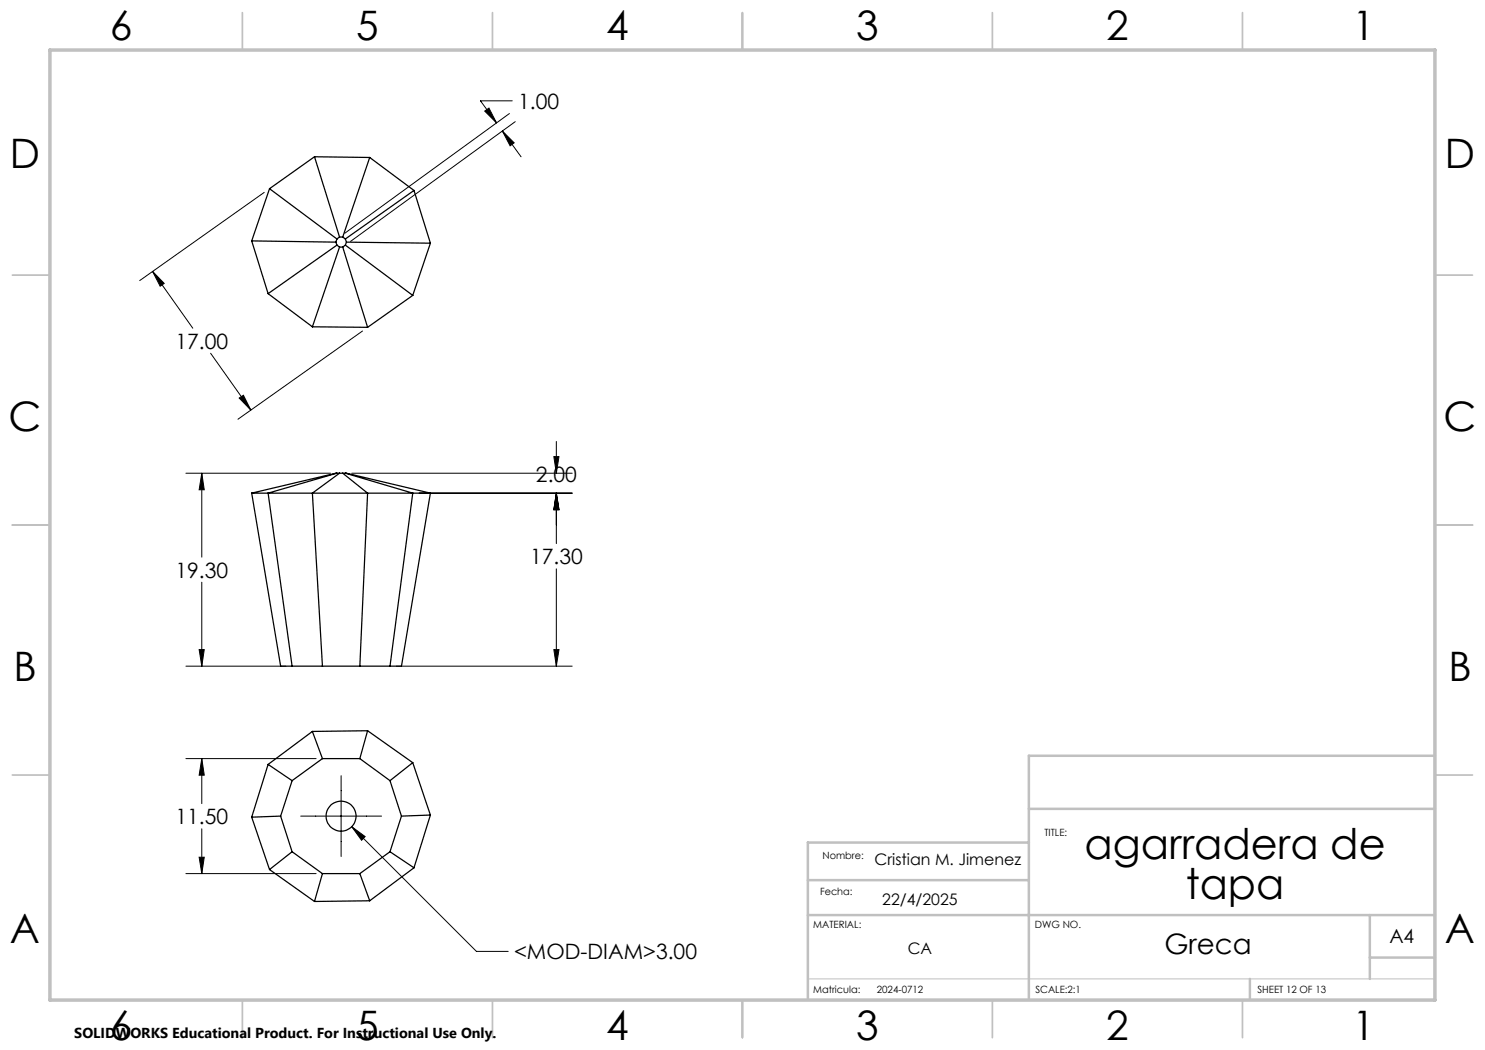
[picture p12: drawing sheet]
<svg xmlns="http://www.w3.org/2000/svg" width="297mm" height="210mm" viewBox="0 0 297 210" stroke-linecap="round" stroke-linejoin="round" font-family="sans-serif">
<g fill="none" stroke="#000" stroke-width=".25">
<path d="M53.9 37.7l13.5 10.1M53.9 37.7l-3.6 10.5M62.9 31.4l5 16M62.9 31.4l11 .1M62.9 31.4l-9 6.3M73.9 31.5l-5.4 15.9M73.9 31.5l8.9 6.6M82.8 38.1l-13.7 9.7M82.8 38.1l3.3 10.5M50.3 48.2l16.9 .2M50.3 48.2l3.3 10.5M53.6 58.7l8.9 6.7"/>
<path d="M67.2 48.4l.2 .6M67.4 47.8l-.2 .6M67.4 49l.5 .4M67.4 49l-13.8 9.7M67.9 47.4h.6M67.9 47.4l-.5 .4M67.9 49.4h.6M67.9 49.4l-5.4 16M68.5 47.4l.6 .4M68.5 49.4l5 16.1M69.1 49l13.4 10.1M69.1 47.8l.2 .6"/>
<path d="M69.1 49l-.6 .4M69.3 48.4l16.8 .2M69.3 48.4l-.2 .6M82.5 59.1l-9 6.4M86.1 48.6l-3.6 10.5M62.5 65.4l11 .1M50.3 98.6h35.8M50.3 98.6l5.8 34.6h24.2l5.8-34.6M50.3 98.6l16.9-4h2.1l16.8 4M67.4 94.6l-13.8 4 4.8 34.6M67.9 94.6l-5.4 4 2 34.6M68.5 94.6l5 4-1.5 34.6"/>
<path d="M69.1 94.6l13.4 4-4.5 34.6M53.6 152.9l-3.3 10.5M53.6 152.9l4.8 3.2M58.4 156.1l-2.3 7.1M62.5 146.3l-8.9 6.6M62.5 146.3l2 5.4M64.5 151.7l-6.1 4.4M64.5 151.7h7.5M72 151.7l6 4.4M73.5 146.1l-1.5 5.6M73.5 146.1l9 6.4M73.5 146.1l-11 .2"/>
<path d="M78 156.1l2.3 7.1M82.5 152.5l-4.5 3.6M82.5 152.5l3.6 10.5M50.3 163.4l3.6 10.5M53.9 173.9l9 6.4M56.1 163.2l2.3 7.1M56.1 163.2l-5.8 .2M58.4 170.3l-4.5 3.6M58.4 170.3l6.1 4.4M64.5 174.7l-1.6 5.6M64.5 174.7h7.5M72 174.7l1.9 5.5"/>
<path d="M78 170.3l4.8 3.3M78 170.3l-6 4.4M80.3 163.2l-2.3 7.1M82.8 173.6l-8.9 6.6M86.1 163l-5.8 .2M86.1 163l-3.3 10.6M73.9 180.2l-11 .1"/>
<circle cx="68.2" cy="163.2" r="2.99"/>
</g>
<g fill="none" stroke="#000" stroke-width=".2">
<path d="M52.8 38.5l-24.9 17.6M96.9 22.2l.9-.6 1.5 3zM100.5 26.2l2.3 2.4-.8 .6zM100.5 26.2l3.7 5.2M101.9 22.7l-33 24M102.4 20.2h-6.3l3.2 4.4M103 24.3l-32.9 24M30.5 54.3l2.3 2.4-.8 .5zM30.5 54.3l8.1 11.3M42.1 70.7l8.1 11.3M47.8 79.6l.9-.6 1.5 3zM72.5 66.2l-24.9 17.6"/>
<path d="M37.2 94.6h28.9M40.4 94.6l.5 3.4h-1.1zM40.4 94.6v16.8M70.3 94.6h44.1M83.8 98.6h30.6M110.8 91.3h1l-.5 3.3zM111.3 98.6l.5 3.3h-1zM111.3 88.3v6.3M111.3 98.6v10.1M40.4 116.4v16.8M111.3 113.8v19.4M37.2 133.2h19.9"/>
<path d="M39.8 129.9h1.1l-.5 3.3zM79.3 133.2h35.1M110.8 129.9h1l-.5 3.3zM37.2 151.7h26M40.4 151.7l.5 3.3h-1.1zM40.4 151.7v9M68.2 155.1v16.2M37.2 174.7h26M39.8 171.4h1.1l-.5 3.3zM40.4 165.8v8.9M60.1 163.2h16.2M70.3 165.3l2.7 2-.7 .8z"/>
<path d="M70.3 165.3l25 25h6.3"/>
</g>
<path d="M161.6 195.8h125.4" fill="none" stroke="#c0c0c0" stroke-width=".2"/>
<g fill="none" stroke="#c0c0c0" stroke-width=".35">
<path d="M48.5 2.5v7.5M98.5 2.5v7.5M148.5 2.5v7.5M198.5 2.5v7.5M248.5 2.5v7.5M2.5 55h7.5M287 55h7.5M2.5 105h7.5M287 105h7.5M2.5 155h7.5M287 155h7.5M48.5 200v7.5"/>
<path d="M98.5 200v7.5M148.5 200v7.5M198.5 200v7.5M248.5 200v7.5"/>
</g>
<path d="M287 151.2h-81.2v48.8M161.6 176h44.2M205.8 161.8h81.2M205.8 168.5h-44.2v31.5M161.6 183h125.4M250 195.8v4.2M274 183v12.8M274 191.5h13" fill="none" stroke="#c0c0c0" stroke-width=".5"/>
<path d="M10 10h277v190h-277z" fill="none" stroke="#c0c0c0" stroke-width=".7"/>
<path d="M110.8 129.9h1l-.5 3.3zM111.3 98.6l.5 3.3h-1zM111.3 98.6l.5 3.3h-1zM110.8 91.3h1l-.5 3.3zM40.4 94.6l.5 3.4h-1.1zM39.8 129.9h1.1l-.5 3.3zM47.8 79.6l.9-.6 1.5 3zM30.5 54.3l2.3 2.4-.8 .5zM100.5 26.2l2.3 2.4-.8 .6zM96.9 22.2l.9-.6 1.5 3zM40.4 151.7l.5 3.3h-1.1zM39.8 171.4h1.1l-.5 3.3zM70.3 165.3l2 2.8 .7-.8z" fill="#000"/>
<g font-size="8.5">
<text x="216.9" y="171.8">agarradera de</text>
<text x="237.1" y="179.9">tapa</text>
</g>
<g font-size="8.1">
<text x="22" y="8">6</text>
<text x="71.2" y="8">5</text>
<text x="121.2" y="8">4</text>
<text x="171.2" y="8">3</text>
<text x="221.2" y="8">2</text>
<text x="270.5" y="8">1</text>
<text x="2" y="33.6">D</text>
<text x="289" y="33.6">D</text>
<text x="1.7" y="86.1">C</text>
<text x="288.7" y="86.1">C</text>
<text x="2.7" y="136.1">B</text>
<text x="289.7" y="136.1">B</text>
<text x="2" y="188.6">A</text>
<text x="289" y="188.6">A</text>
<text x="22" y="208">6</text>
<text x="71.2" y="208">5</text>
<text x="121.2" y="208">4</text>
<text x="171.2" y="208">3</text>
<text x="221.2" y="208">2</text>
<text x="270.5" y="208">1</text>
</g>
<text font-size="5.6" x="232.9" y="190.9">Greca</text>
<g font-size="4.2">
<text x="103.6" y="21.7">1.00</text>
<text x="35.1" y="69.7">17.00</text>
<text x="107.2" y="96.5">2.00</text>
<text x="106" y="112.8">17.30</text>
<text x="35.1" y="115.5">19.30</text>
<text x="35.1" y="164.8">11.50</text>
<text x="102.8" y="191.9">&lt;MOD-DIAM&gt;3.00</text>
</g>
<text font-size="3.9" x="277.9" y="188.5">A4</text>
<g font-size="3.2">
<text x="174.9" y="173.1">Cristian M. Jimenez</text>
<text x="176.4" y="181">22/4/2025</text>
<text x="181.6" y="190.9">CA</text>
</g>
<text font-size="2.9" x="14.9" y="207.6">SOLIDWORKS Educational Product. For Instructional Use Only.</text>
<g font-size="2">
<text x="208.9" y="167.3">TITLE:</text>
<text x="164.5" y="171.8">Nombre:</text>
<text x="164" y="179">Fecha:</text>
<text x="162.6" y="185.5">MATERIAL:</text>
<text x="207" y="185.5">DWG NO.</text>
<text x="162.6" y="198.5">Matricula:</text>
<text x="175.4" y="198.5">2024-0712</text>
<text x="207.1" y="198.6">SCALE:2:1</text>
<text x="251.5" y="198.6">SHEET 12 OF 13</text>
</g>
</svg>
